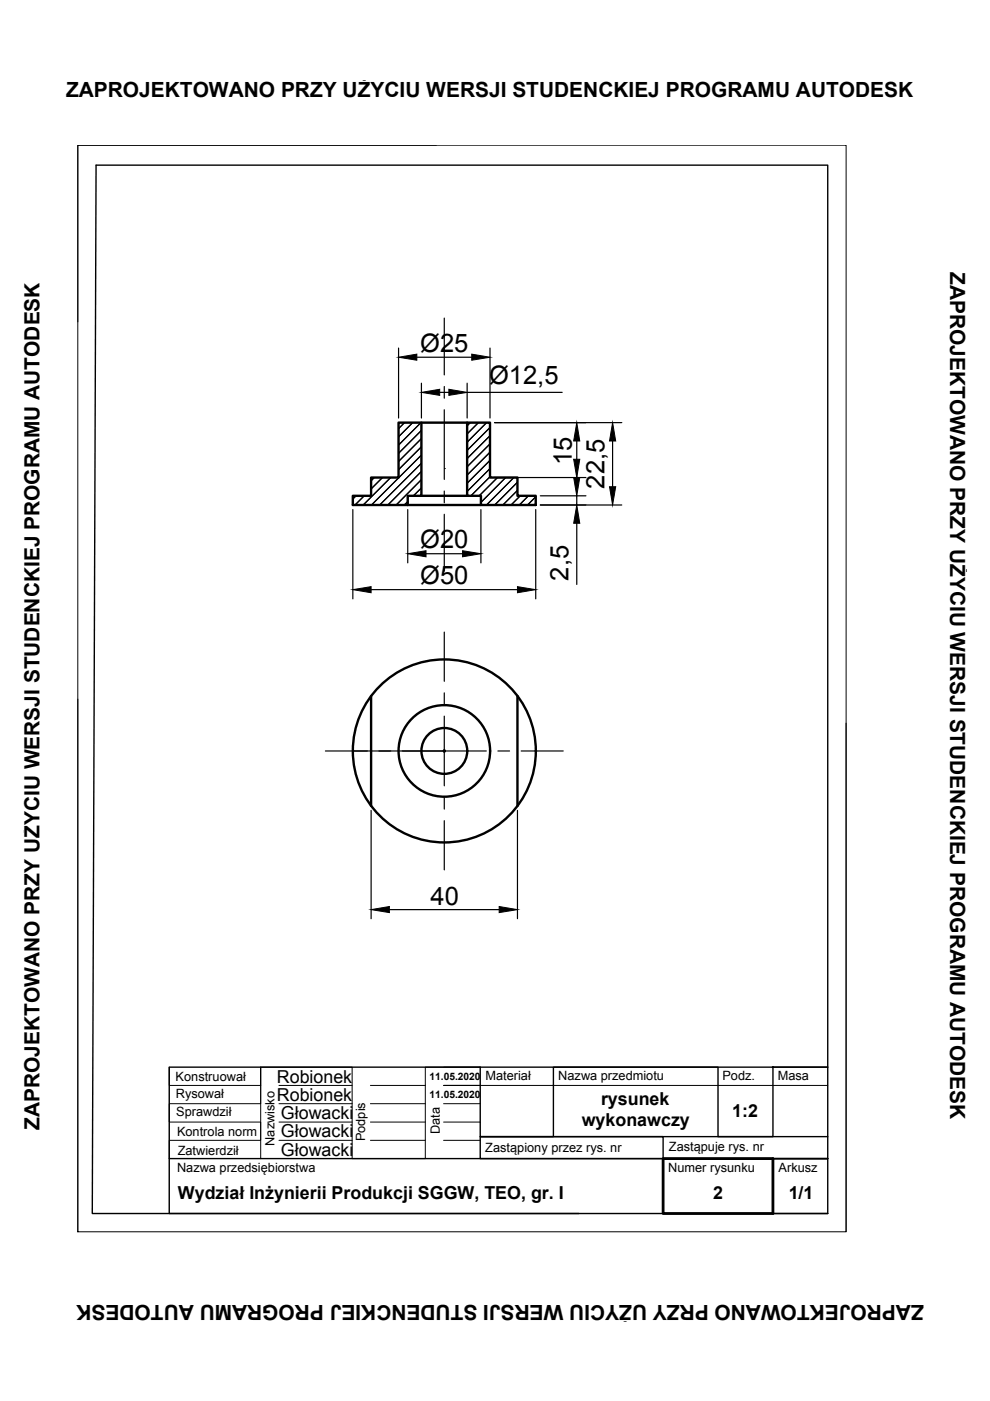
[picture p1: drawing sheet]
<svg xmlns="http://www.w3.org/2000/svg" width="210mm" height="297mm" viewBox="0 0 210 297" stroke-linecap="round" stroke-linejoin="round" font-family="sans-serif">
<!-- layer: cienka -->
<g fill="none" stroke="#000" stroke-width=".21">
<path d="M16.5 30.8h162.9v230.4h-162.9zM92.5 30.8h-76v37.4M16.5 148.2v113M179.4 153.3v107.9M35.9 226.3v3.8h19.4v3.9h-19.4v3.9h19.4v3.9h-19.4v3.8M55.3 230.1v-3.8v19.3M55.3 226.3h19.4v19.3h15.5v-19.3h11.6h-7.7M59.1 230.1h15.6M59.1 234h15.6M59.1 237.9h15.6M78.5 230.1h11.7M78.5 234h11.7"/>
<path d="M78.5 237.9h11.7M94.1 230.1h81.4M94.1 234h7.7M94.1 237.9h7.7M59.1 241.8h15.6M78.5 241.8h11.7M88.5 257.3h85.1M94.1 241.8h7.7"/>
</g>
<!-- layer: gruba -->
<path d="M20.4 35h155.1v222.3h-155.9zM101.8 226.3v14.7h15.5v-14.7h34.9v14.7h11.7v-14.7h11.6h-139.6v31h86.8M35.9 245.6h139.6h-11.6M101.8 241h38.8v4.6M163.9 257.3h11.6M175.5 241h-73.7v4.6h73.7" fill="none" stroke="#000" stroke-width=".3"/>
<!-- layer: gruba+ -->
<path d="M140.6 245.6h23.3v11.7h-23.3z" fill="none" stroke="#000" stroke-width=".59"/>
<!-- layer: gruba -->
<circle cx="163.9" cy="226.3" r=".12" fill="#000" stroke="#000" stroke-width=".21"/>
<!-- layer: 0 -->
<g fill="none" stroke="#000" stroke-width=".25">
<path d="M84.5 73.8v14.8M88.4 75.7h11.6M94.2 67.4v12.1M103.9 73.8v14.8M85.8 89.6l-1.3 1.3M87.5 89.6l-3 3M89.2 89.6l-4.7 4.8M89.4 91.3l-4.9 4.8M89.4 93l-4.9 4.8M89.4 94.7l-4.9 4.9M89.4 96.5l-10.6 10.6M89.4 98.2l-8.9 8.9"/>
<path d="M89.4 100l-7.2 7.1M89.4 81.2v7.4M93.2 83.2h2M94.2 81.9v2.5M94.2 86.9v14.7M99 81.2v7.4M99 83.2h20.2M99.7 89.6l-.7 .7M101.4 89.6l-2.4 2.4M103.2 89.6l-4.2 4.2M103.9 90.6l-4.9 4.9M103.9 92.4l-4.9 4.8"/>
<path d="M103.9 94.1l-4.9 4.9M103.9 95.9l-4.9 4.8M103.9 97.6l-4.9 4.9M103.9 99.3l-4.9 4.9M104.9 89.6h26.9M122.3 93.5v7.7M129.9 93.5v9.7M74.8 108v19M75.5 105.1l-.7 .7M77.2 105.1l-1.9 2M79.4 101.2l-.7 .7M81.1 101.2l-2.4 2.5"/>
<path d="M82.8 101.2l-5.8 5.9M86.5 106.3l-.8 .8M86.5 108v11.3M89.4 101.7l-5.4 5.4M89.4 103.4l-1.7 1.7M90.3 117.4h7.8M94.2 104.1v2.5M94.2 109v12.1M102 108v11.3M103.9 101.1l-4 4M104.9 101.2h19.3M105.5 101.2l-3.9 3.9"/>
<path d="M107.2 101.2l-5.2 5.3M109 101.2l-5.8 5.9M109.7 102.2l-4.8 4.9M109.7 104l-3.1 3.1M110.3 105.1l-1.9 2M112 105.1l-1.9 2M113.6 105.3l-1.7 1.8M113.6 108v19M114.6 105.1h9.6M114.6 107.1h17.2M122.3 105.1v2M122.3 110.9v13"/>
<path d="M78.7 125h31M94.2 134v10.4M69 159.2h8.9M74.8 159.2h19.4M80.4 159.2h2.4M85.3 159.2h17.8M94.2 146.9v2.5M94.2 151.8v14.8M105.6 159.2h2.4M110.5 159.2h8.9M78.7 171.8v23M94.2 169.1v2.4"/>
<path d="M94.2 174v10.4M109.7 171.8v23M82.6 192.9h23.2"/>
</g>
<g fill="none" stroke="#000" stroke-width=".51">
<path d="M84.5 89.6h4.9v15.5h-2.9v2h-11.7v-2h3.9v-3.9h5.8zM89.4 89.6h9.6M99 89.6h4.9v11.6h5.8v3.9h3.9v2h-11.6v-2h-3zM86.5 107.1h15.5M89.4 105.1h9.6M78.7 147.6v23.3M109.7 147.6v23.3"/>
<circle cx="94.2" cy="159.2" r="19.4"/>
<circle cx="94.2" cy="159.2" r="9.7"/>
<circle cx="94.2" cy="159.2" r="4.9"/>
</g>
<g fill="#000" stroke="#000" stroke-width=".21">
<path d="M84.5 75.7l3.9-.6v1.3zM100 75.1l3.9 .6-3.9 .7zM89.4 83.2l3.8-.7v1.3zM95.2 82.5l3.8 .7-3.8 .6zM122.3 89.6l.6 3.9h-1.3zM121.6 97.4h1.3l-.6 3.8zM129.9 89.6l.6 3.9h-1.3zM86.5 117.4l3.8-.6v1.3zM98.1 116.8l3.9 .6-3.9 .7zM121.6 101.2h1.3l-.6 3.9zM122.3 107.1l.6 3.8h-1.3zM129.2 103.2h1.3l-.6 3.9z"/>
<path d="M74.8 125l3.9-.6v1.3zM109.7 124.4l3.9 .6-3.9 .7zM78.7 192.9l3.9-.7v1.3zM105.8 192.2l3.9 .7-3.9 .6z"/>
<circle cx="94.2" cy="159.2" r=".24"/>
</g>
<path d="M94.2 99.3h.1" fill="none" stroke="#000" stroke-width=".21"/>
<g font-size="5.4">
<text x="89.1" y="74.6">Ø25</text>
<text x="103.7" y="81.5">Ø12,5</text>
<text x="121.2" y="98.6" transform="rotate(-90 121.2 98.6)">15</text>
<text x="128.2" y="103.6" transform="rotate(-90 128.2 103.6)">22,5</text>
<text x="89.1" y="116.3">Ø20</text>
<text x="89.1" y="123.9">Ø50</text>
<text x="120.6" y="123.1" transform="rotate(-90 120.6 123.1)">2,5</text>
<text x="91.3" y="191.8">40</text>
</g>
<g font-size="4.4">
<text x="14" y="20.6">ZAPROJEKTOWANO PRZY UŻYCIU WERSJI STUDENCKIEJ PROGRAMU AUTODESK</text>
<text x="201.4" y="57.7" transform="rotate(90 201.4 57.7)">ZAPROJEKTOWANO PRZY UŻYCIU WERSJI STUDENCKIEJ PROGRAMU AUTODESK</text>
<text x="8.4" y="239.5" transform="rotate(-90 8.4 239.5)">ZAPROJEKTOWANO PRZY UŻYCIU WERSJI STUDENCKIEJ PROGRAMU AUTODESK</text>
<text x="195.8" y="276.6" transform="rotate(-180 195.8 276.6)">ZAPROJEKTOWANO PRZY UŻYCIU WERSJI STUDENCKIEJ PROGRAMU AUTODESK</text>
</g>
<g font-size="3.8">
<text x="58.7" y="229.5">Robionek</text>
<text x="58.7" y="233.4">Robionek</text>
<text x="59.6" y="237.3">Głowacki</text>
<text x="123.3" y="238.8">wykonawczy</text>
<text x="127.4" y="234.3">rysunek</text>
<text x="155.3" y="236.9">1:2</text>
<text x="59.6" y="241.1">Głowacki</text>
<text x="59.6" y="245">Głowacki</text>
<text x="37.7" y="254.3">Wydział Inżynierii Produkcji SGGW, TEO, gr. I</text>
<text x="151.2" y="254.2">2</text>
<text x="167.2" y="254.2">1/1</text>
</g>
<g font-size="2.7">
<text x="37.2" y="229.2">Konstruował</text>
<text x="37.3" y="232.8">Rysował</text>
<text x="102.9" y="229.1">Materiał</text>
<text x="118.4" y="229">Nazwa przedmiotu</text>
<text x="153.2" y="229">Podz.</text>
<text x="164.9" y="229.1">Masa</text>
<text x="37.4" y="236.7">Sprawdził</text>
<text x="37.5" y="240.8">Kontrola norm</text>
<text x="37.7" y="244.8">Zatwierdził</text>
<text x="58.2" y="242.9" transform="rotate(-90 58.2 242.9)">Nazwisko</text>
<text x="77.5" y="242" transform="rotate(-90 77.5 242)">Podpis</text>
<text x="93.3" y="240.4" transform="rotate(-90 93.3 240.4)">Data</text>
<text x="102.9" y="244.2">Zastąpiony przez rys. nr</text>
<text x="141.8" y="244.1">Zastąpuje rys. nr</text>
<text x="37.5" y="248.4">Nazwa przedsiębiorstwa</text>
<text x="141.7" y="248.6">Numer rysunku</text>
<text x="165.1" y="248.6">Arkusz</text>
</g>
<g font-size="2.2">
<text x="91.1" y="229">11.05.2020</text>
<text x="91.1" y="232.8">11.05.2020</text>
</g>
</svg>
